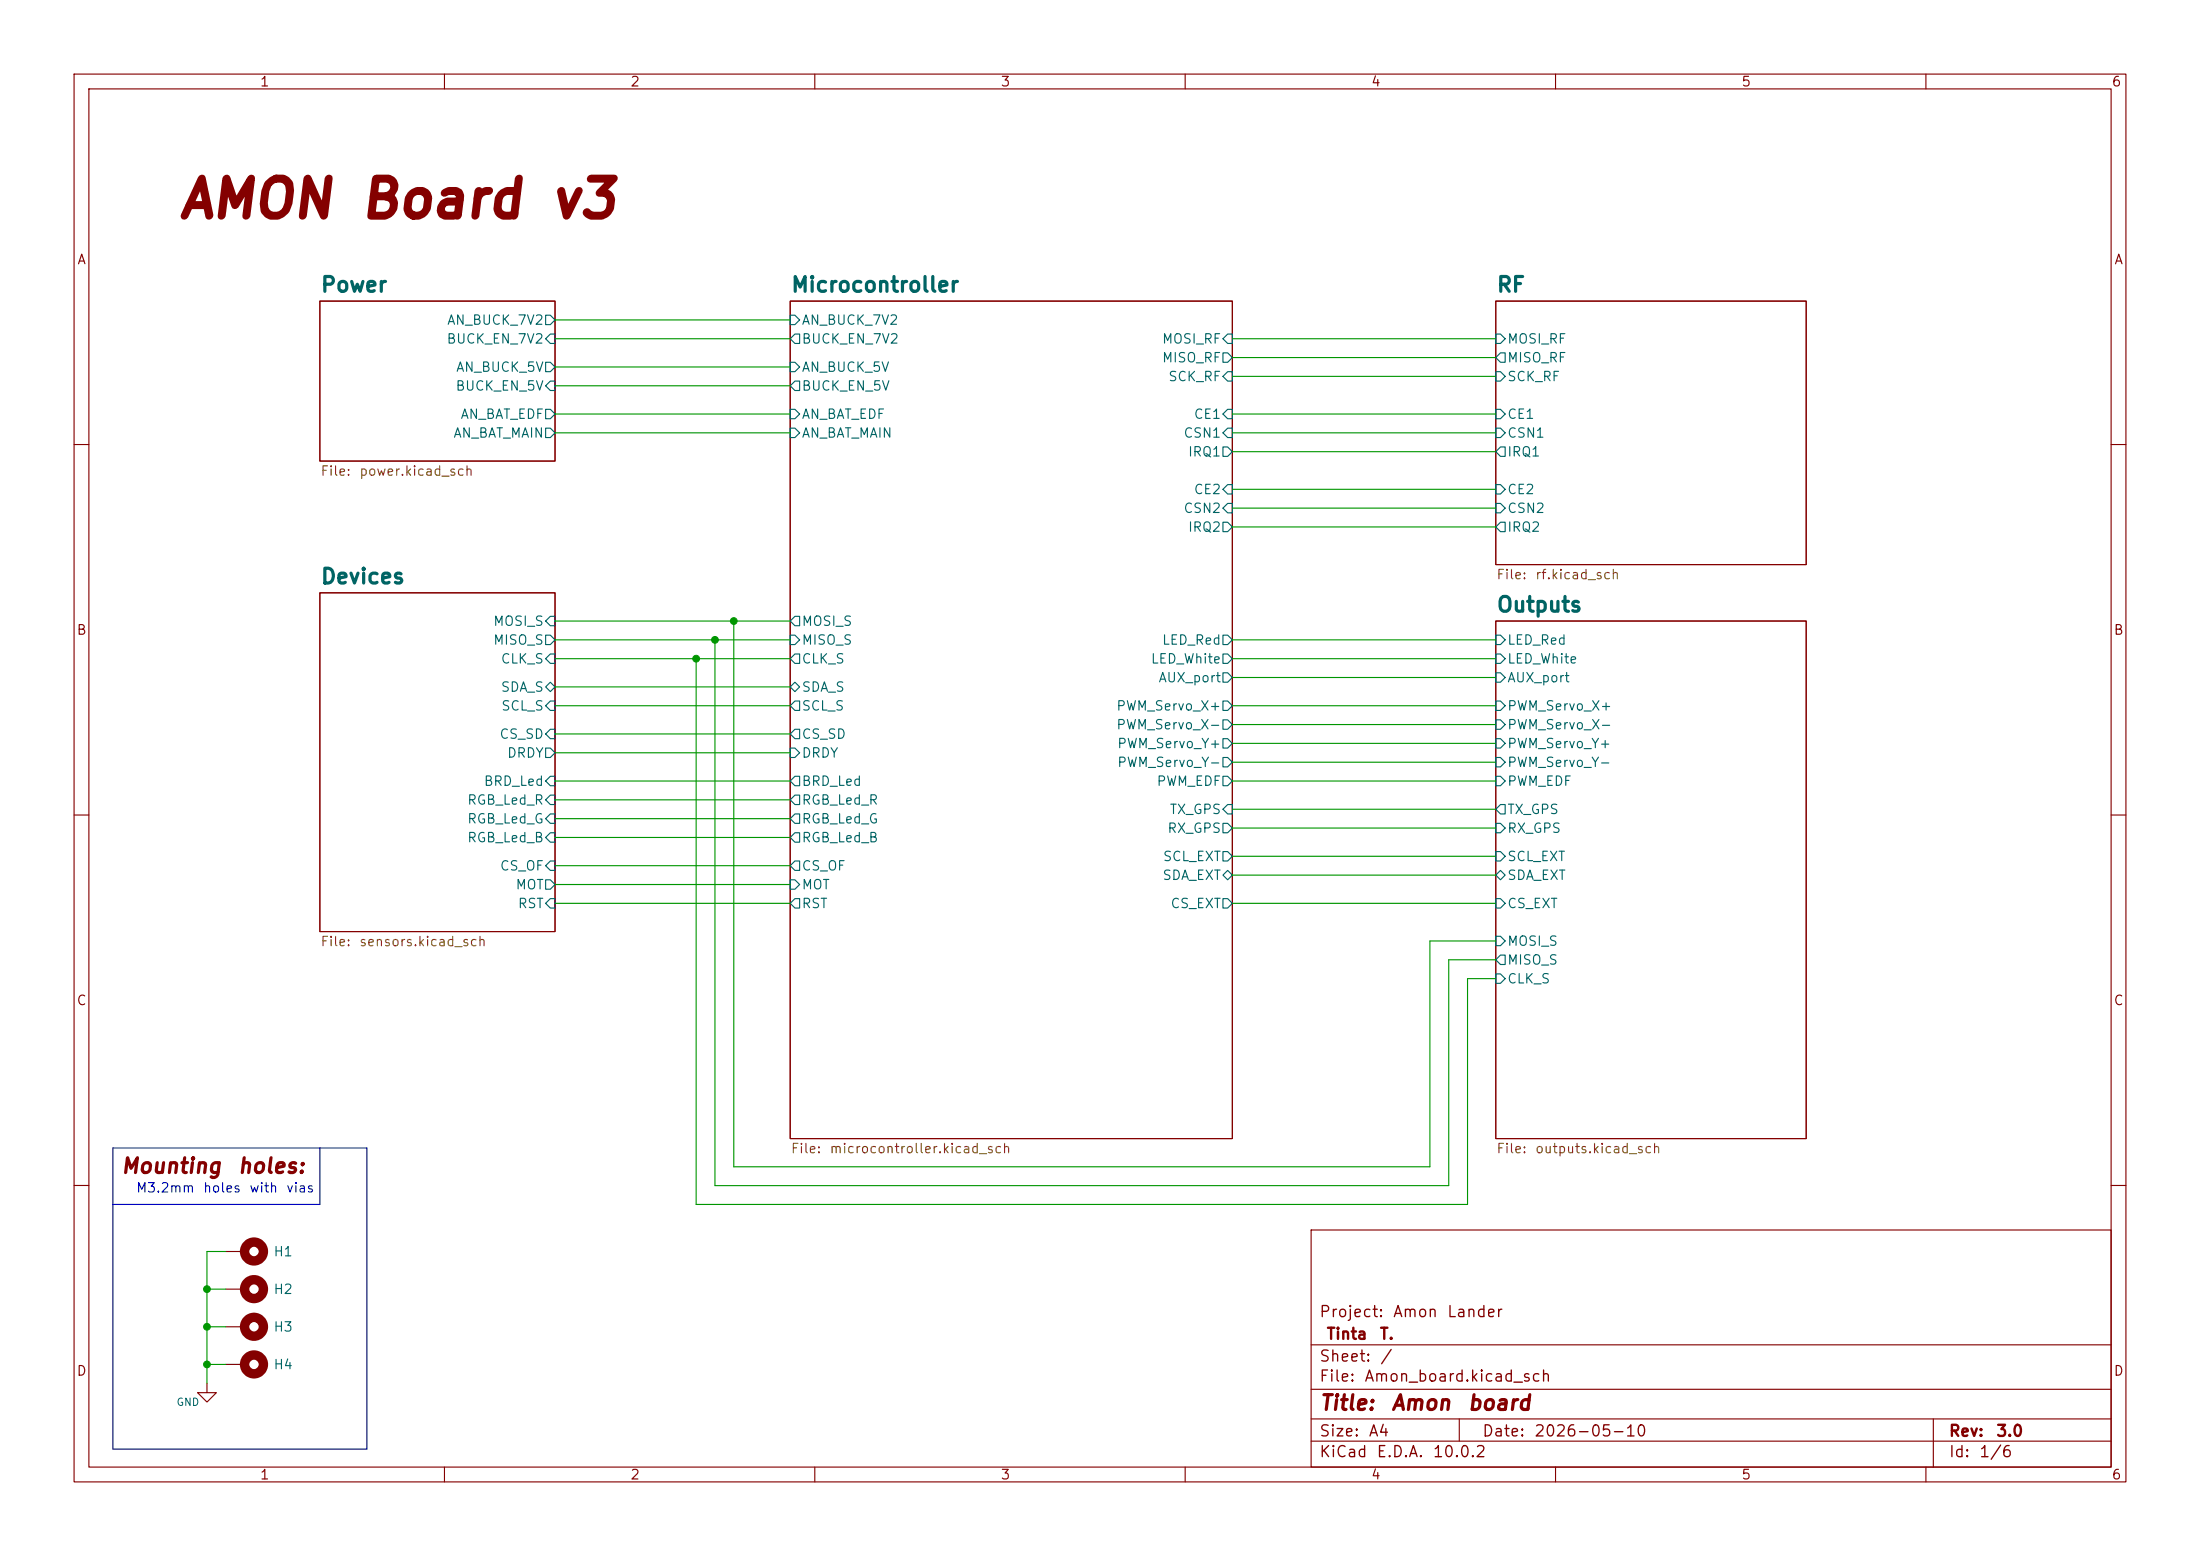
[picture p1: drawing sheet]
(kicad_sch
 (version 20260306)
 (generator "eeschema")
 (generator_version "10.0")
 (paper "A4")
 (title_block
  (title "Amon board")
  (date "2026-05-10")
  (rev "3.0")
  (company " Tinta T.")
  (comment 1 "Project: Amon Lander"))
 (lib_symbols
  (symbol "Mechanical:MountingHole_Pad"
   (pin_numbers (hide yes))
   (pin_names
    (offset 1.016) (hide yes)) (exclude_from_sim no) (in_bom yes) (on_board yes)
   (in_pos_files yes)
   (duplicate_pin_numbers_are_jumpers no)
   (property "Reference" "H" (at 0 6.35 0) (show_name no) (do_not_autoplace no) (effects (font (size 1.27 1.27))))
   (property "Value" "MountingHole_Pad" (at 0 4.445 0) (show_name no) (do_not_autoplace no) (effects (font (size 1.27 1.27))))
   (property "Footprint" "" (at 0 0 0) (show_name no) (do_not_autoplace no) (hide yes) (effects (font (size 1.27 1.27))))
   (property "Datasheet" "" (at 0 0 0) (show_name no) (do_not_autoplace no) (hide yes) (effects (font (size 1.27 1.27))))
   (property "Description" "Mounting Hole with connection" (at 0 0 0) (show_name no) (do_not_autoplace no) (hide yes) (effects (font (size 1.27 1.27))))
   (symbol "MountingHole_Pad_0_1"
    (circle (center 0 1.27) (radius 1.27) (stroke (width 1.27) (type default)) (fill (type none))))
   (symbol "MountingHole_Pad_1_1"
    (pin input line (at 0 -2.54 90) (length 2.54) (name "1" (effects (font (size 1.27 1.27)))) (number "1" (effects (font (size 1.27 1.27))))))
   (embedded_fonts no))
  (symbol "power:GND"
   (power global)
   (pin_names
    (offset 0)) (exclude_from_sim no) (in_bom yes) (on_board yes)
   (in_pos_files yes)
   (duplicate_pin_numbers_are_jumpers no)
   (property "Reference" "#PWR" (at 0 -6.35 0) (show_name no) (do_not_autoplace no) (hide yes) (effects (font (size 1.27 1.27))))
   (property "Value" "GND" (at 0 -3.81 0) (show_name no) (do_not_autoplace no) (effects (font (size 1.27 1.27))))
   (property "Footprint" "" (at 0 0 0) (show_name no) (do_not_autoplace no) (hide yes) (effects (font (size 1.27 1.27))))
   (property "Datasheet" "" (at 0 0 0) (show_name no) (do_not_autoplace no) (hide yes) (effects (font (size 1.27 1.27))))
   (property "Description" "Power symbol creates a global label with name \"GND\" , ground" (at 0 0 0) (show_name no) (do_not_autoplace no) (hide yes) (effects (font (size 1.27 1.27))))
   (symbol "GND_0_1"
    (polyline (pts (xy 0 0) (xy 0 -1.27) (xy 1.27 -1.27) (xy 0 -2.54) (xy -1.27 -1.27) (xy 0 -1.27)) (stroke (width 0) (type default)) (fill (type none))))
   (symbol "GND_1_1"
    (pin power_in line (at 0 0 270) (length 0) (hide yes) (name "GND" (effects (font (size 1.27 1.27)))) (number "1" (effects (font (size 1.27 1.27))))))
   (embedded_fonts no)))
 (text "M3.2mm holes with vias"
  (exclude_from_sim no)
  (at 18.288 161.29 0)
  (effects (font (size 1.27 1.27)) (justify left bottom)))
 (text "Mounting holes:"
  (exclude_from_sim no)
  (at 16.256 158.75 0)
  (effects (font (size 2 2) (thickness 0.4)
    (bold yes)
    (italic yes) (color 132 0 0 1)) (justify left bottom)))
 (text "AMON Board v3"
  (exclude_from_sim no)
  (at 23.876 29.972 0)
  (effects (font (size 5 5) (thickness 0.4)
    (bold yes)
    (italic yes) (color 132 0 0 1)) (justify left bottom)))
 (junction
  (at 96.52 86.36)
  (diameter 0)
  (color 0 0 0 0))
 (junction
  (at 27.94 173.99)
  (diameter 0)
  (color 0 0 0 0))
 (junction
  (at 27.94 179.07)
  (diameter 0)
  (color 0 0 0 0))
 (junction
  (at 93.98 88.9)
  (diameter 0)
  (color 0 0 0 0))
 (junction
  (at 27.94 184.15)
  (diameter 0)
  (color 0 0 0 0))
 (junction
  (at 99.06 83.82)
  (diameter 0)
  (color 0 0 0 0))
 (wire
  (pts (xy 74.93 99.06) (xy 106.68 99.06))
  (stroke (width 0) (type default)))
 (wire
  (pts (xy 166.37 109.22) (xy 201.93 109.22))
  (stroke (width 0) (type default)))
 (wire
  (pts (xy 74.93 83.82) (xy 99.06 83.82))
  (stroke (width 0) (type default)))
 (polyline
  (pts (xy 49.53 195.58) (xy 49.53 154.94))
  (stroke (width 0) (type default)))
 (wire
  (pts (xy 74.93 95.25) (xy 106.68 95.25))
  (stroke (width 0) (type default)))
 (wire
  (pts (xy 198.12 132.08) (xy 201.93 132.08))
  (stroke (width 0) (type default)))
 (polyline
  (pts (xy 15.24 195.58) (xy 49.53 195.58))
  (stroke (width 0) (type default)))
 (wire
  (pts (xy 193.04 127) (xy 201.93 127))
  (stroke (width 0) (type default)))
 (polyline
  (pts (xy 15.24 154.94) (xy 15.24 195.58))
  (stroke (width 0) (type default)))
 (wire
  (pts (xy 74.93 86.36) (xy 96.52 86.36))
  (stroke (width 0) (type default)))
 (wire
  (pts (xy 166.37 66.04) (xy 201.93 66.04))
  (stroke (width 0) (type default)))
 (wire
  (pts (xy 166.37 121.92) (xy 201.93 121.92))
  (stroke (width 0) (type default)))
 (wire
  (pts (xy 74.93 88.9) (xy 93.98 88.9))
  (stroke (width 0) (type default)))
 (wire
  (pts (xy 166.37 97.79) (xy 201.93 97.79))
  (stroke (width 0) (type default)))
 (wire
  (pts (xy 74.93 113.03) (xy 106.68 113.03))
  (stroke (width 0) (type default)))
 (wire
  (pts (xy 74.93 49.53) (xy 106.68 49.53))
  (stroke (width 0) (type default)))
 (wire
  (pts (xy 166.37 58.42) (xy 201.93 58.42))
  (stroke (width 0) (type default)))
 (wire
  (pts (xy 166.37 105.41) (xy 201.93 105.41))
  (stroke (width 0) (type default)))
 (wire
  (pts (xy 166.37 55.88) (xy 201.93 55.88))
  (stroke (width 0) (type default)))
 (wire
  (pts (xy 74.93 45.72) (xy 106.68 45.72))
  (stroke (width 0) (type default)))
 (wire
  (pts (xy 96.52 86.36) (xy 96.52 160.02))
  (stroke (width 0) (type default)))
 (wire
  (pts (xy 99.06 83.82) (xy 106.68 83.82))
  (stroke (width 0) (type default)))
 (wire
  (pts (xy 166.37 88.9) (xy 201.93 88.9))
  (stroke (width 0) (type default)))
 (wire
  (pts (xy 195.58 160.02) (xy 195.58 129.54))
  (stroke (width 0) (type default)))
 (wire
  (pts (xy 27.94 179.07) (xy 30.48 179.07))
  (stroke (width 0) (type default)))
 (wire
  (pts (xy 193.04 157.48) (xy 193.04 127))
  (stroke (width 0) (type default)))
 (wire
  (pts (xy 74.93 107.95) (xy 106.68 107.95))
  (stroke (width 0) (type default)))
 (wire
  (pts (xy 27.94 168.91) (xy 30.48 168.91))
  (stroke (width 0) (type default)))
 (wire
  (pts (xy 74.93 116.84) (xy 106.68 116.84))
  (stroke (width 0) (type default)))
 (polyline
  (pts (xy 15.24 162.56) (xy 43.18 162.56))
  (stroke (width 0) (type default)))
 (wire
  (pts (xy 166.37 48.26) (xy 201.93 48.26))
  (stroke (width 0) (type default)))
 (wire
  (pts (xy 166.37 91.44) (xy 201.93 91.44))
  (stroke (width 0) (type default)))
 (wire
  (pts (xy 166.37 115.57) (xy 201.93 115.57))
  (stroke (width 0) (type default)))
 (wire
  (pts (xy 74.93 105.41) (xy 106.68 105.41))
  (stroke (width 0) (type default)))
 (wire
  (pts (xy 74.93 119.38) (xy 106.68 119.38))
  (stroke (width 0) (type default)))
 (wire
  (pts (xy 195.58 129.54) (xy 201.93 129.54))
  (stroke (width 0) (type default)))
 (wire
  (pts (xy 166.37 71.12) (xy 201.93 71.12))
  (stroke (width 0) (type default)))
 (wire
  (pts (xy 74.93 43.18) (xy 106.68 43.18))
  (stroke (width 0) (type default)))
 (wire
  (pts (xy 74.93 121.92) (xy 106.68 121.92))
  (stroke (width 0) (type default)))
 (wire
  (pts (xy 93.98 88.9) (xy 106.68 88.9))
  (stroke (width 0) (type default)))
 (wire
  (pts (xy 96.52 160.02) (xy 195.58 160.02))
  (stroke (width 0) (type default)))
 (polyline
  (pts (xy 43.18 154.94) (xy 43.18 162.56))
  (stroke (width 0) (type default)))
 (wire
  (pts (xy 93.98 88.9) (xy 93.98 162.56))
  (stroke (width 0) (type default)))
 (wire
  (pts (xy 27.94 173.99) (xy 30.48 173.99))
  (stroke (width 0) (type default)))
 (wire
  (pts (xy 27.94 186.69) (xy 27.94 184.15))
  (stroke (width 0) (type default)))
 (wire
  (pts (xy 166.37 45.72) (xy 201.93 45.72))
  (stroke (width 0) (type default)))
 (wire
  (pts (xy 74.93 55.88) (xy 106.68 55.88))
  (stroke (width 0) (type default)))
 (wire
  (pts (xy 27.94 173.99) (xy 27.94 168.91))
  (stroke (width 0) (type default)))
 (wire
  (pts (xy 99.06 83.82) (xy 99.06 157.48))
  (stroke (width 0) (type default)))
 (wire
  (pts (xy 93.98 162.56) (xy 198.12 162.56))
  (stroke (width 0) (type default)))
 (wire
  (pts (xy 74.93 52.07) (xy 106.68 52.07))
  (stroke (width 0) (type default)))
 (wire
  (pts (xy 166.37 60.96) (xy 201.93 60.96))
  (stroke (width 0) (type default)))
 (wire
  (pts (xy 27.94 184.15) (xy 30.48 184.15))
  (stroke (width 0) (type default)))
 (wire
  (pts (xy 74.93 58.42) (xy 106.68 58.42))
  (stroke (width 0) (type default)))
 (wire
  (pts (xy 74.93 101.6) (xy 106.68 101.6))
  (stroke (width 0) (type default)))
 (wire
  (pts (xy 74.93 92.71) (xy 106.68 92.71))
  (stroke (width 0) (type default)))
 (wire
  (pts (xy 166.37 50.8) (xy 201.93 50.8))
  (stroke (width 0) (type default)))
 (wire
  (pts (xy 99.06 157.48) (xy 193.04 157.48))
  (stroke (width 0) (type default)))
 (wire
  (pts (xy 198.12 162.56) (xy 198.12 132.08))
  (stroke (width 0) (type default)))
 (wire
  (pts (xy 166.37 68.58) (xy 201.93 68.58))
  (stroke (width 0) (type default)))
 (wire
  (pts (xy 166.37 111.76) (xy 201.93 111.76))
  (stroke (width 0) (type default)))
 (wire
  (pts (xy 74.93 110.49) (xy 106.68 110.49))
  (stroke (width 0) (type default)))
 (wire
  (pts (xy 166.37 118.11) (xy 201.93 118.11))
  (stroke (width 0) (type default)))
 (wire
  (pts (xy 96.52 86.36) (xy 106.68 86.36))
  (stroke (width 0) (type default)))
 (wire
  (pts (xy 166.37 100.33) (xy 201.93 100.33))
  (stroke (width 0) (type default)))
 (wire
  (pts (xy 166.37 102.87) (xy 201.93 102.87))
  (stroke (width 0) (type default)))
 (polyline
  (pts (xy 49.53 154.94) (xy 15.24 154.94))
  (stroke (width 0) (type default)))
 (wire
  (pts (xy 166.37 95.25) (xy 201.93 95.25))
  (stroke (width 0) (type default)))
 (wire
  (pts (xy 27.94 179.07) (xy 27.94 173.99))
  (stroke (width 0) (type default)))
 (wire
  (pts (xy 27.94 184.15) (xy 27.94 179.07))
  (stroke (width 0) (type default)))
 (wire
  (pts (xy 166.37 86.36) (xy 201.93 86.36))
  (stroke (width 0) (type default)))
 (symbol
  (lib_id "power:GND")
  (at 27.94 186.69 0)
  (unit 1)
  (body_style 1)
  (exclude_from_sim no)
  (in_bom yes)
  (on_board yes)
  (in_pos_files yes)
  (dnp no)
  (property "Reference" "#PWR06" (at 27.94 193.04 0) (hide yes) (show_name no) (do_not_autoplace no) (effects (font (size 1.27 1.27))))
  (property "Value" "GND" (at 25.4 189.23 0) (show_name no) (do_not_autoplace no) (effects (font (size 1 1))))
  (property "Footprint" "" (at 27.94 186.69 0) (hide yes) (show_name no) (do_not_autoplace no) (effects (font (size 1.27 1.27))))
  (property "Datasheet" "" (at 27.94 186.69 0) (hide yes) (show_name no) (do_not_autoplace no) (effects (font (size 1.27 1.27))))
  (property "Description" "" (at 27.94 186.69 0) (hide yes) (show_name no) (do_not_autoplace no) (effects (font (size 1.27 1.27))))
  (pin "1"))
 (symbol
  (lib_id "Mechanical:MountingHole_Pad")
  (at 33.02 184.15 270)
  (unit 1)
  (body_style 1)
  (exclude_from_sim no)
  (in_bom yes)
  (on_board yes)
  (in_pos_files yes)
  (dnp no)
  (fields_autoplaced yes)
  (property "Reference" "H4" (at 36.83 184.1499 90) (show_name no) (do_not_autoplace no) (effects (font (size 1.27 1.27)) (justify left)))
  (property "Value" "MountingHole_Pad" (at 36.83 185.4199 90) (hide yes) (show_name no) (do_not_autoplace no) (effects (font (size 1.27 1.27)) (justify left)))
  (property "Footprint" "MountingHole:MountingHole_3.2mm_M3_Pad_Via" (at 33.02 184.15 0) (hide yes) (show_name no) (do_not_autoplace no) (effects (font (size 1.27 1.27))))
  (property "Datasheet" "" (at 33.02 184.15 0) (hide yes) (show_name no) (do_not_autoplace no) (effects (font (size 1.27 1.27))))
  (property "Description" "" (at 33.02 184.15 0) (hide yes) (show_name no) (do_not_autoplace no) (effects (font (size 1.27 1.27))))
  (pin "1"))
 (symbol
  (lib_id "Mechanical:MountingHole_Pad")
  (at 33.02 168.91 270)
  (unit 1)
  (body_style 1)
  (exclude_from_sim no)
  (in_bom yes)
  (on_board yes)
  (in_pos_files yes)
  (dnp no)
  (fields_autoplaced yes)
  (property "Reference" "H1" (at 36.83 168.9099 90) (show_name no) (do_not_autoplace no) (effects (font (size 1.27 1.27)) (justify left)))
  (property "Value" "MountingHole_Pad" (at 36.83 170.1799 90) (hide yes) (show_name no) (do_not_autoplace no) (effects (font (size 1.27 1.27)) (justify left)))
  (property "Footprint" "MountingHole:MountingHole_3.2mm_M3_Pad_Via" (at 33.02 168.91 0) (hide yes) (show_name no) (do_not_autoplace no) (effects (font (size 1.27 1.27))))
  (property "Datasheet" "" (at 33.02 168.91 0) (hide yes) (show_name no) (do_not_autoplace no) (effects (font (size 1.27 1.27))))
  (property "Description" "" (at 33.02 168.91 0) (hide yes) (show_name no) (do_not_autoplace no) (effects (font (size 1.27 1.27))))
  (pin "1"))
 (symbol
  (lib_id "Mechanical:MountingHole_Pad")
  (at 33.02 173.99 270)
  (unit 1)
  (body_style 1)
  (exclude_from_sim no)
  (in_bom yes)
  (on_board yes)
  (in_pos_files yes)
  (dnp no)
  (fields_autoplaced yes)
  (property "Reference" "H2" (at 36.83 173.9899 90) (show_name no) (do_not_autoplace no) (effects (font (size 1.27 1.27)) (justify left)))
  (property "Value" "MountingHole_Pad" (at 36.83 175.2599 90) (hide yes) (show_name no) (do_not_autoplace no) (effects (font (size 1.27 1.27)) (justify left)))
  (property "Footprint" "MountingHole:MountingHole_3.2mm_M3_Pad_Via" (at 33.02 173.99 0) (hide yes) (show_name no) (do_not_autoplace no) (effects (font (size 1.27 1.27))))
  (property "Datasheet" "" (at 33.02 173.99 0) (hide yes) (show_name no) (do_not_autoplace no) (effects (font (size 1.27 1.27))))
  (property "Description" "" (at 33.02 173.99 0) (hide yes) (show_name no) (do_not_autoplace no) (effects (font (size 1.27 1.27))))
  (pin "1"))
 (symbol
  (lib_id "Mechanical:MountingHole_Pad")
  (at 33.02 179.07 270)
  (unit 1)
  (body_style 1)
  (exclude_from_sim no)
  (in_bom yes)
  (on_board yes)
  (in_pos_files yes)
  (dnp no)
  (fields_autoplaced yes)
  (property "Reference" "H3" (at 36.83 179.0699 90) (show_name no) (do_not_autoplace no) (effects (font (size 1.27 1.27)) (justify left)))
  (property "Value" "MountingHole_Pad" (at 36.83 180.3399 90) (hide yes) (show_name no) (do_not_autoplace no) (effects (font (size 1.27 1.27)) (justify left)))
  (property "Footprint" "MountingHole:MountingHole_3.2mm_M3_Pad_Via" (at 33.02 179.07 0) (hide yes) (show_name no) (do_not_autoplace no) (effects (font (size 1.27 1.27))))
  (property "Datasheet" "" (at 33.02 179.07 0) (hide yes) (show_name no) (do_not_autoplace no) (effects (font (size 1.27 1.27))))
  (property "Description" "" (at 33.02 179.07 0) (hide yes) (show_name no) (do_not_autoplace no) (effects (font (size 1.27 1.27))))
  (pin "1"))
 (sheet
  (at 43.18 40.64)
  (size 31.75 21.59)
  (exclude_from_sim no)
  (in_bom yes)
  (on_board yes)
  (dnp no)
  (fields_autoplaced yes)
  (stroke (width 0.1524) (type solid))
  (fill (color 0 0 0 0))
  (property "Sheetname" "Power" (at 43.18 39.5634 0) (show_name no) (do_not_autoplace no) (effects (font (size 2 2) (thickness 0.4)
    (bold yes)) (justify left bottom)))
  (property "Sheetfile" "power.kicad_sch" (at 43.18 62.8146 0) (show_name no) (do_not_autoplace no) (effects (font (size 1.27 1.27)) (justify left top)))
  (pin "BUCK_EN_7V2" input (at 74.93 45.72 0) (effects (font (size 1.27 1.27)) (justify right)))
  (pin "BUCK_EN_5V" input (at 74.93 52.07 0) (effects (font (size 1.27 1.27)) (justify right)))
  (pin "AN_BUCK_7V2" output (at 74.93 43.18 0) (effects (font (size 1.27 1.27)) (justify right)))
  (pin "AN_BUCK_5V" output (at 74.93 49.53 0) (effects (font (size 1.27 1.27)) (justify right)))
  (pin "AN_BAT_EDF" output (at 74.93 55.88 0) (effects (font (size 1.27 1.27)) (justify right)))
  (pin "AN_BAT_MAIN" output (at 74.93 58.42 0) (effects (font (size 1.27 1.27)) (justify right))))
 (sheet
  (at 201.93 40.64)
  (size 41.91 35.56)
  (exclude_from_sim no)
  (in_bom yes)
  (on_board yes)
  (dnp no)
  (fields_autoplaced yes)
  (stroke (width 0.1524) (type solid))
  (fill (color 0 0 0 0))
  (property "Sheetname" "RF" (at 201.93 39.5634 0) (show_name no) (do_not_autoplace no) (effects (font (size 2 2) (thickness 0.4)
    (bold yes)) (justify left bottom)))
  (property "Sheetfile" "rf.kicad_sch" (at 201.93 76.7846 0) (show_name no) (do_not_autoplace no) (effects (font (size 1.27 1.27)) (justify left top)))
  (pin "CSN1" input (at 201.93 58.42 180) (effects (font (size 1.27 1.27)) (justify left)))
  (pin "MOSI_RF" input (at 201.93 45.72 180) (effects (font (size 1.27 1.27)) (justify left)))
  (pin "SCK_RF" input (at 201.93 50.8 180) (effects (font (size 1.27 1.27)) (justify left)))
  (pin "CE2" input (at 201.93 66.04 180) (effects (font (size 1.27 1.27)) (justify left)))
  (pin "CE1" input (at 201.93 55.88 180) (effects (font (size 1.27 1.27)) (justify left)))
  (pin "CSN2" input (at 201.93 68.58 180) (effects (font (size 1.27 1.27)) (justify left)))
  (pin "IRQ1" output (at 201.93 60.96 180) (effects (font (size 1.27 1.27)) (justify left)))
  (pin "IRQ2" output (at 201.93 71.12 180) (effects (font (size 1.27 1.27)) (justify left)))
  (pin "MISO_RF" output (at 201.93 48.26 180) (effects (font (size 1.27 1.27)) (justify left))))
 (sheet
  (at 43.18 80.01)
  (size 31.75 45.72)
  (exclude_from_sim no)
  (in_bom yes)
  (on_board yes)
  (dnp no)
  (fields_autoplaced yes)
  (stroke (width 0.1524) (type solid))
  (fill (color 0 0 0 0))
  (property "Sheetname" "Devices" (at 43.18 78.9334 0) (show_name no) (do_not_autoplace no) (effects (font (size 2 2) (thickness 0.4)
    (bold yes)) (justify left bottom)))
  (property "Sheetfile" "sensors.kicad_sch" (at 43.18 126.3146 0) (show_name no) (do_not_autoplace no) (effects (font (size 1.27 1.27)) (justify left top)))
  (pin "RGB_Led_G" input (at 74.93 110.49 0) (effects (font (size 1.27 1.27)) (justify right)))
  (pin "RGB_Led_B" input (at 74.93 113.03 0) (effects (font (size 1.27 1.27)) (justify right)))
  (pin "BRD_Led" input (at 74.93 105.41 0) (effects (font (size 1.27 1.27)) (justify right)))
  (pin "CS_SD" input (at 74.93 99.06 0) (effects (font (size 1.27 1.27)) (justify right)))
  (pin "DRDY" output (at 74.93 101.6 0) (effects (font (size 1.27 1.27)) (justify right)))
  (pin "RGB_Led_R" input (at 74.93 107.95 0) (effects (font (size 1.27 1.27)) (justify right)))
  (pin "SCL_S" input (at 74.93 95.25 0) (effects (font (size 1.27 1.27)) (justify right)))
  (pin "CLK_S" input (at 74.93 88.9 0) (effects (font (size 1.27 1.27)) (justify right)))
  (pin "SDA_S" bidirectional (at 74.93 92.71 0) (effects (font (size 1.27 1.27)) (justify right)))
  (pin "MOSI_S" input (at 74.93 83.82 0) (effects (font (size 1.27 1.27)) (justify right)))
  (pin "MISO_S" output (at 74.93 86.36 0) (effects (font (size 1.27 1.27)) (justify right)))
  (pin "MOT" output (at 74.93 119.38 0) (effects (font (size 1.27 1.27)) (justify right)))
  (pin "RST" input (at 74.93 121.92 0) (effects (font (size 1.27 1.27)) (justify right)))
  (pin "CS_OF" input (at 74.93 116.84 0) (effects (font (size 1.27 1.27)) (justify right))))
 (sheet
  (at 106.68 40.64)
  (size 59.69 113.03)
  (exclude_from_sim no)
  (in_bom yes)
  (on_board yes)
  (dnp no)
  (fields_autoplaced yes)
  (stroke (width 0.1524) (type solid))
  (fill (color 0 0 0 0))
  (property "Sheetname" "Microcontroller" (at 106.68 39.5634 0) (show_name no) (do_not_autoplace no) (effects (font (size 2 2) (thickness 0.4)
    (bold yes)) (justify left bottom)))
  (property "Sheetfile" "microcontroller.kicad_sch" (at 106.68 154.2546 0) (show_name no) (do_not_autoplace no) (effects (font (size 1.27 1.27)) (justify left top)))
  (pin "AN_BUCK_7V2" input (at 106.68 43.18 180) (effects (font (size 1.27 1.27)) (justify left)))
  (pin "AN_BUCK_5V" input (at 106.68 49.53 180) (effects (font (size 1.27 1.27)) (justify left)))
  (pin "IRQ2" output (at 166.37 71.12 0) (effects (font (size 1.27 1.27)) (justify right)))
  (pin "MISO_RF" output (at 166.37 48.26 0) (effects (font (size 1.27 1.27)) (justify right)))
  (pin "CE1" input (at 166.37 55.88 0) (effects (font (size 1.27 1.27)) (justify right)))
  (pin "IRQ1" output (at 166.37 60.96 0) (effects (font (size 1.27 1.27)) (justify right)))
  (pin "SCK_RF" input (at 166.37 50.8 0) (effects (font (size 1.27 1.27)) (justify right)))
  (pin "MOSI_RF" input (at 166.37 45.72 0) (effects (font (size 1.27 1.27)) (justify right)))
  (pin "BUCK_EN_5V" output (at 106.68 52.07 180) (effects (font (size 1.27 1.27)) (justify left)))
  (pin "BUCK_EN_7V2" output (at 106.68 45.72 180) (effects (font (size 1.27 1.27)) (justify left)))
  (pin "AN_BAT_EDF" input (at 106.68 55.88 180) (effects (font (size 1.27 1.27)) (justify left)))
  (pin "CE2" input (at 166.37 66.04 0) (effects (font (size 1.27 1.27)) (justify right)))
  (pin "CSN1" input (at 166.37 58.42 0) (effects (font (size 1.27 1.27)) (justify right)))
  (pin "CSN2" input (at 166.37 68.58 0) (effects (font (size 1.27 1.27)) (justify right)))
  (pin "LED_Red" output (at 166.37 86.36 0) (effects (font (size 1.27 1.27)) (justify right)))
  (pin "LED_White" output (at 166.37 88.9 0) (effects (font (size 1.27 1.27)) (justify right)))
  (pin "AUX_port" output (at 166.37 91.44 0) (effects (font (size 1.27 1.27)) (justify right)))
  (pin "PWM_Servo_X+" output (at 166.37 95.25 0) (effects (font (size 1.27 1.27)) (justify right)))
  (pin "PWM_Servo_Y-" output (at 166.37 102.87 0) (effects (font (size 1.27 1.27)) (justify right)))
  (pin "PWM_Servo_Y+" output (at 166.37 100.33 0) (effects (font (size 1.27 1.27)) (justify right)))
  (pin "CS_EXT" output (at 166.37 121.92 0) (effects (font (size 1.27 1.27)) (justify right)))
  (pin "SCL_EXT" output (at 166.37 115.57 0) (effects (font (size 1.27 1.27)) (justify right)))
  (pin "TX_GPS" input (at 166.37 109.22 0) (effects (font (size 1.27 1.27)) (justify right)))
  (pin "PWM_EDF" output (at 166.37 105.41 0) (effects (font (size 1.27 1.27)) (justify right)))
  (pin "PWM_Servo_X-" output (at 166.37 97.79 0) (effects (font (size 1.27 1.27)) (justify right)))
  (pin "RX_GPS" output (at 166.37 111.76 0) (effects (font (size 1.27 1.27)) (justify right)))
  (pin "SDA_EXT" bidirectional (at 166.37 118.11 0) (effects (font (size 1.27 1.27)) (justify right)))
  (pin "RST" output (at 106.68 121.92 180) (effects (font (size 1.27 1.27)) (justify left)))
  (pin "MOT" input (at 106.68 119.38 180) (effects (font (size 1.27 1.27)) (justify left)))
  (pin "CS_SD" output (at 106.68 99.06 180) (effects (font (size 1.27 1.27)) (justify left)))
  (pin "RGB_Led_G" output (at 106.68 110.49 180) (effects (font (size 1.27 1.27)) (justify left)))
  (pin "DRDY" input (at 106.68 101.6 180) (effects (font (size 1.27 1.27)) (justify left)))
  (pin "BRD_Led" output (at 106.68 105.41 180) (effects (font (size 1.27 1.27)) (justify left)))
  (pin "RGB_Led_R" output (at 106.68 107.95 180) (effects (font (size 1.27 1.27)) (justify left)))
  (pin "RGB_Led_B" output (at 106.68 113.03 180) (effects (font (size 1.27 1.27)) (justify left)))
  (pin "CLK_S" output (at 106.68 88.9 180) (effects (font (size 1.27 1.27)) (justify left)))
  (pin "MISO_S" input (at 106.68 86.36 180) (effects (font (size 1.27 1.27)) (justify left)))
  (pin "SCL_S" output (at 106.68 95.25 180) (effects (font (size 1.27 1.27)) (justify left)))
  (pin "MOSI_S" output (at 106.68 83.82 180) (effects (font (size 1.27 1.27)) (justify left)))
  (pin "SDA_S" bidirectional (at 106.68 92.71 180) (effects (font (size 1.27 1.27)) (justify left)))
  (pin "AN_BAT_MAIN" input (at 106.68 58.42 180) (effects (font (size 1.27 1.27)) (justify left)))
  (pin "CS_OF" output (at 106.68 116.84 180) (effects (font (size 1.27 1.27)) (justify left))))
 (sheet
  (at 201.93 83.82)
  (size 41.91 69.85)
  (exclude_from_sim no)
  (in_bom yes)
  (on_board yes)
  (dnp no)
  (fields_autoplaced yes)
  (stroke (width 0.1524) (type solid))
  (fill (color 0 0 0 0))
  (property "Sheetname" "Outputs" (at 201.93 82.7434 0) (show_name no) (do_not_autoplace no) (effects (font (size 2 2) (thickness 0.4)
    (bold yes)) (justify left bottom)))
  (property "Sheetfile" "outputs.kicad_sch" (at 201.93 154.2546 0) (show_name no) (do_not_autoplace no) (effects (font (size 1.27 1.27)) (justify left top)))
  (pin "LED_White" input (at 201.93 88.9 180) (effects (font (size 1.27 1.27)) (justify left)))
  (pin "CS_EXT" input (at 201.93 121.92 180) (effects (font (size 1.27 1.27)) (justify left)))
  (pin "PWM_EDF" input (at 201.93 105.41 180) (effects (font (size 1.27 1.27)) (justify left)))
  (pin "PWM_Servo_Y-" input (at 201.93 102.87 180) (effects (font (size 1.27 1.27)) (justify left)))
  (pin "LED_Red" input (at 201.93 86.36 180) (effects (font (size 1.27 1.27)) (justify left)))
  (pin "SCL_EXT" input (at 201.93 115.57 180) (effects (font (size 1.27 1.27)) (justify left)))
  (pin "PWM_Servo_X-" input (at 201.93 97.79 180) (effects (font (size 1.27 1.27)) (justify left)))
  (pin "PWM_Servo_X+" input (at 201.93 95.25 180) (effects (font (size 1.27 1.27)) (justify left)))
  (pin "PWM_Servo_Y+" input (at 201.93 100.33 180) (effects (font (size 1.27 1.27)) (justify left)))
  (pin "RX_GPS" input (at 201.93 111.76 180) (effects (font (size 1.27 1.27)) (justify left)))
  (pin "SDA_EXT" bidirectional (at 201.93 118.11 180) (effects (font (size 1.27 1.27)) (justify left)))
  (pin "TX_GPS" output (at 201.93 109.22 180) (effects (font (size 1.27 1.27)) (justify left)))
  (pin "AUX_port" input (at 201.93 91.44 180) (effects (font (size 1.27 1.27)) (justify left)))
  (pin "MOSI_S" input (at 201.93 127 180) (effects (font (size 1.27 1.27)) (justify left)))
  (pin "MISO_S" output (at 201.93 129.54 180) (effects (font (size 1.27 1.27)) (justify left)))
  (pin "CLK_S" input (at 201.93 132.08 180) (effects (font (size 1.27 1.27)) (justify left))))
 (sheet_instances
  (path ""
   (page "1")))
 (embedded_fonts no))
